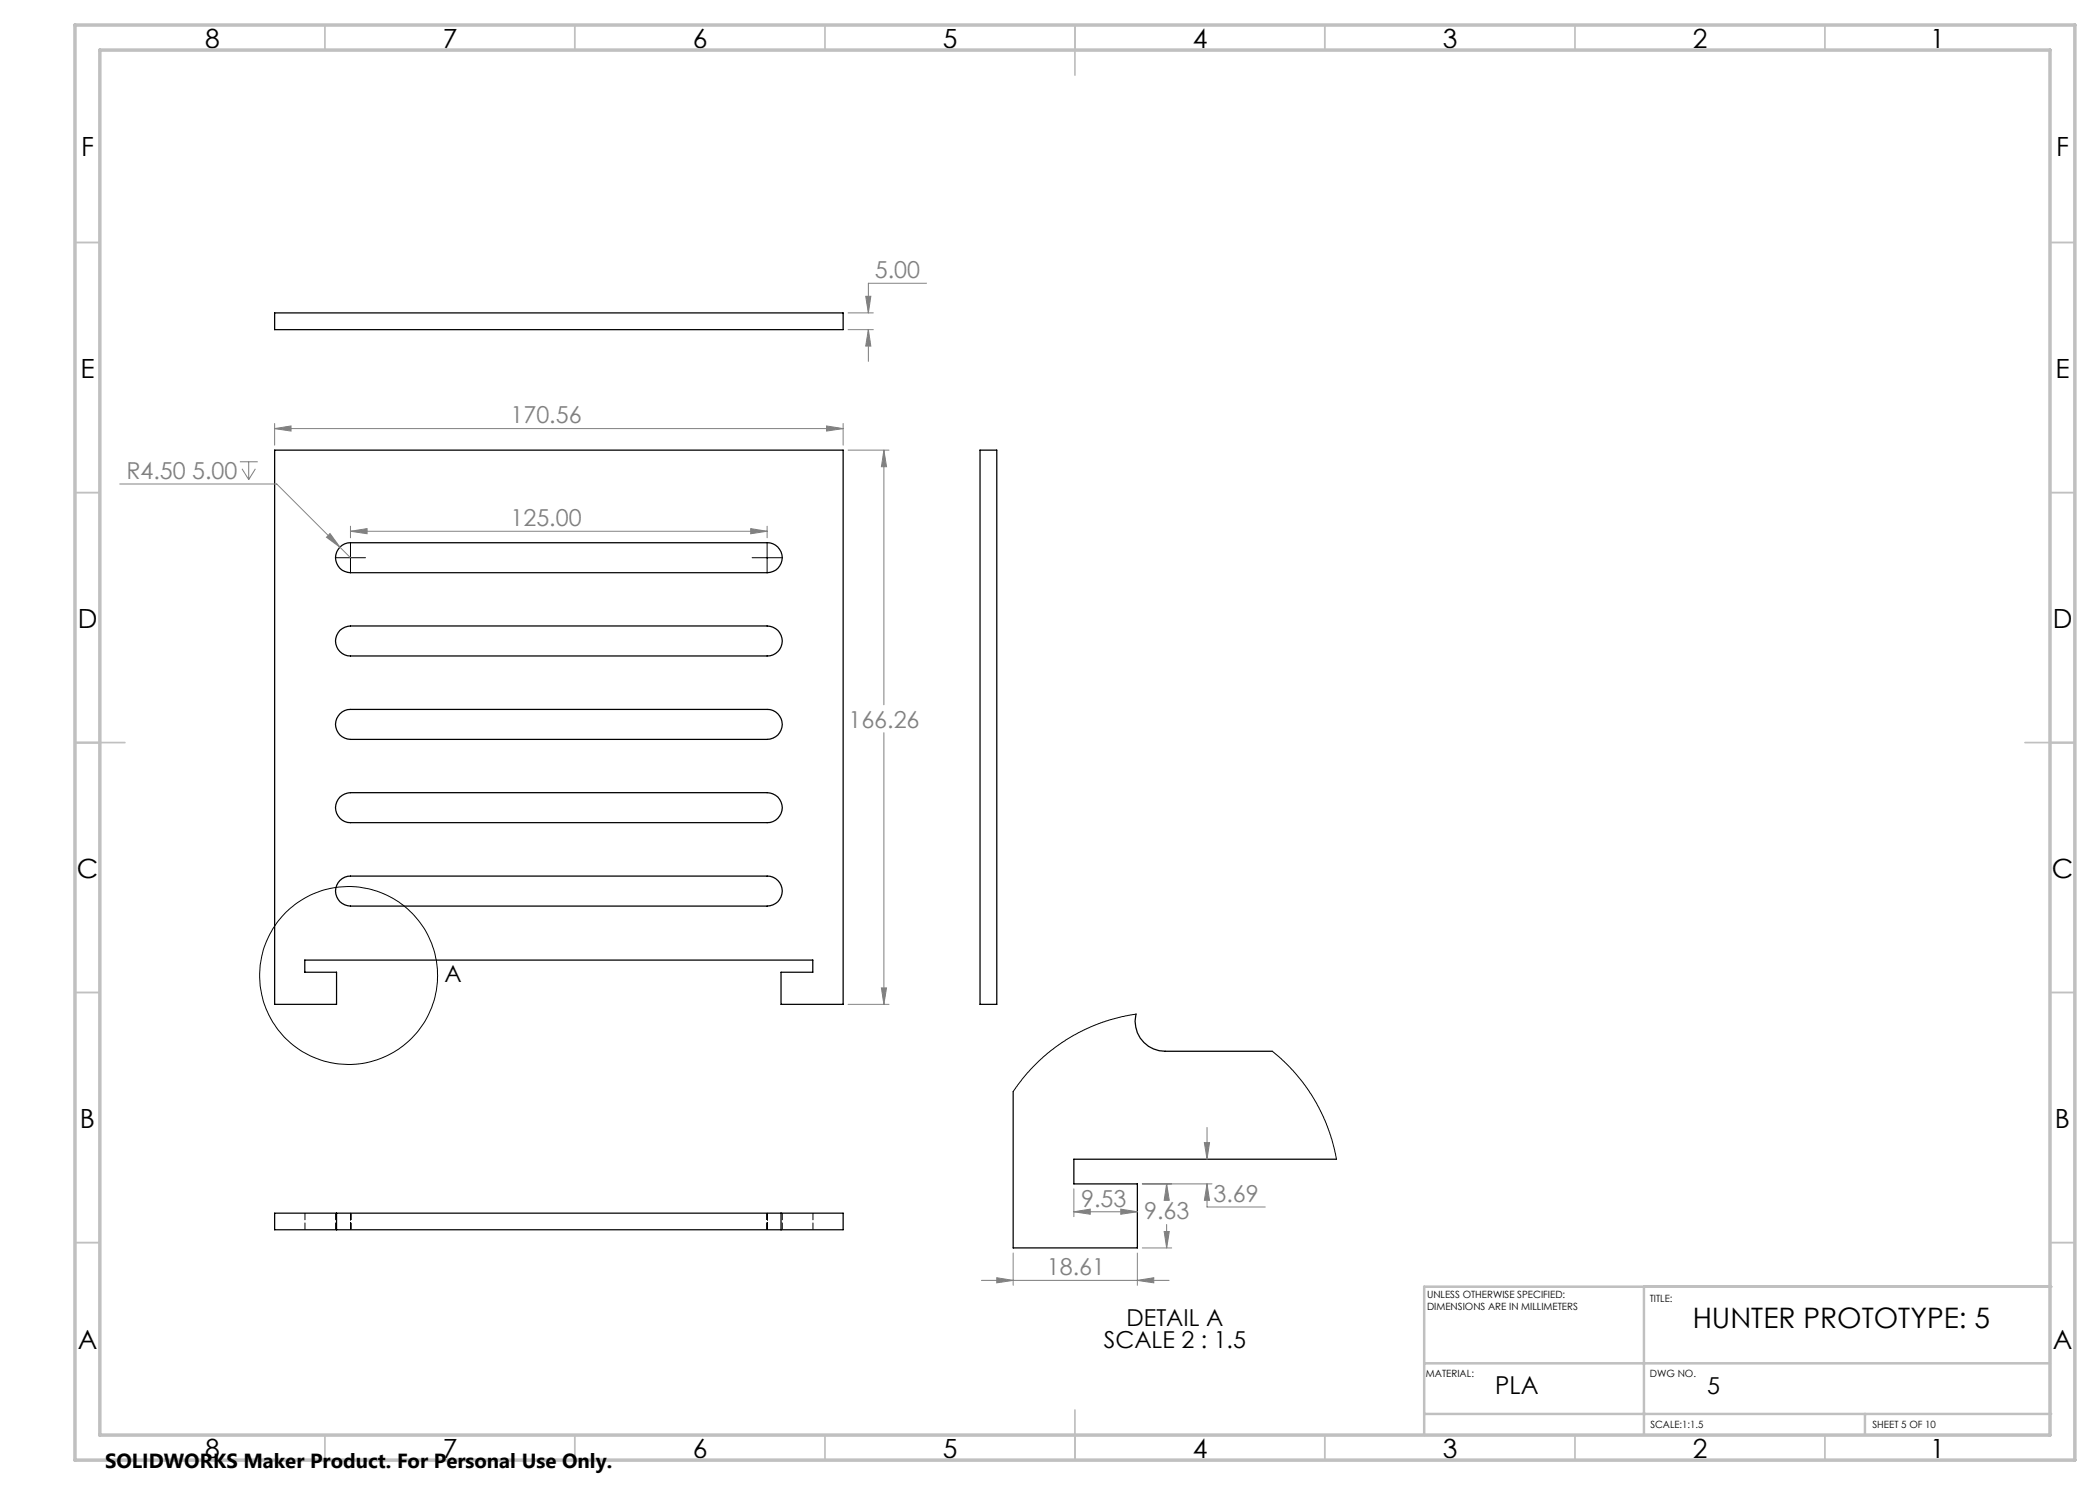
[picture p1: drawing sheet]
<svg xmlns="http://www.w3.org/2000/svg" width="420mm" height="297mm" viewBox="0 0 420 297" stroke-linecap="round" stroke-linejoin="round" font-family="sans-serif">
<g fill="none" stroke="#000" stroke-width=".25">
<path d="M54.9 62.6h113.7v3.3h-113.7zM54.9 90h113.7v110.9h-12.4v-6.5h6.4v-2.4h-101.6v2.4h6.3v6.5h-12.4zM196 90h3.4v110.9h-3.4zM68 109.4a2.87 2.87 0 0 1 2.1-.9h83.3a3 3 0 0 1 3.1 3 3 3 0 0 1-3.1 3h-83.3a3 3 0 0 1-2.8-1.8 3 3 0 0 1 .7-3.3zM68 126.1a3.3 3.3 0 0 1 2.1-.9h83.3a3 3 0 0 1 3.1 3 3 3 0 0 1-3.1 3h-83.3a3 3 0 0 1-2.8-1.9 3 3 0 0 1 .7-3.2zM68 159.4a3.3 3.3 0 0 1 2.1-.9h83.3a3 3 0 0 1 3.1 3 3 3 0 0 1-3.1 3h-83.3a3 3 0 0 1-2.8-1.8 3 3 0 0 1 .7-3.3zM68 142.8a2.87 2.87 0 0 1 2.1-.9h83.3a3 3 0 0 1 3.1 3 3 3 0 0 1-3.1 3h-83.3a3 3 0 0 1-2.8-1.9 3 3 0 0 1 .7-3.2zM68 176.1a2.87 2.87 0 0 1 2.1-.9h83.3a3 3 0 0 1 3.1 3 3 3 0 0 1-3.1 3h-83.3a3 3 0 0 1-2.8-1.8 3 3 0 0 1 .7-3.3zM202.6 218.3v31.3h24.9v-12.8h-12.7v-5h52.5M227.2 202.8a6 6 0 0 0 5.8 7.5h21.5M54.9 242.6h113.7v3.4h-113.7zM67.3 242.6v3.4"/>
<path d="M156.2 242.6v3.4"/>
</g>
<path d="M61 242.6v3.3M67.1 242.6v3.3M70.1 242.6v3.3M153.5 242.6v3.3M156.5 245.9v-3.3M162.6 242.6v3.3" fill="none" stroke="#000" stroke-width=".2" stroke-dasharray="1.3 .6" stroke-dashoffset="-.1"/>
<g fill="none" stroke="#000" stroke-width=".2">
<path d="M67.1 111.5h6M70.1 108.5v6M150.4 111.5h6.1M153.4 108.5v6M227.2 202.8l-3 .6-4.5 1.3-3 1.3-3.5 2-3 2.1-2.3 2-2.4 2.5-2.9 3.7M254.5 210.3l1.7 1.4 2.4 2.4 2.5 3 1.8 2.8 1.4 2.7 1.2 2.8 .8 2.4 1 4"/>
<circle cx="69.7" cy="195.1" r="17.8"/>
</g>
<g fill="none" stroke="#808080" stroke-width=".2">
<path d="M173.1 59.3h1.1l-.5 3.3zM185.3 56.7h-11.6v5.9M169.6 65.9h5.1M169.6 62.6h5.1M173.7 65.9l.5 3.3h-1.1zM173.7 65.9v6.4M24 96.8h31.4l12.6 12.6M48 92.4h3.5M48.4 93.8l1.3 2.1M49.7 92.4v3.5M51.1 93.8l-1.4 2.1M54.9 85.7l3.3-.5v1z"/>
<path d="M54.9 84.7v4.3M54.9 85.7h113.7M165.3 85.2l3.3 .5-3.3 .5zM168.6 84.7v4.3M169.6 90h8.2M176.8 90l.5 3.3h-1zM176.8 90v51M66 106.7l2 2.7-2.7-1.9zM68 109.4l2.1 2.1M70.1 106.3l3.3-.6v1zM70.1 105.2v2.4M70.1 106.3h83.3"/>
<path d="M150.1 105.7l3.3 .6-3.3 .4zM153.4 105.2v2.4M176.8 146.5v54.4M176.3 197.6h1l-.5 3.3zM169.6 200.9h8.2M214.8 237.8v5.5M228.5 236.8h13.9M233.3 236.8l.6 3.3h-1.1zM233.3 236.8v2.6M240.9 228.5h1l-.5 3.3zM241.4 236.8l.5 3.3h-1zM241.4 236.8v4.6h11.6"/>
<path d="M241.4 225.5v6.3M196.3 256.1h37.5M199.4 255.5l3.2 .6-3.2 .5zM202.6 250.6v6.5M214.8 242.4l3.3-.6v1zM214.8 242.4h12.7M224.2 241.8l3.3 .6-3.3 .4zM227.5 256.1l3.3-.6v1.1zM227.5 250.6v6.5M228.5 249.6h5.9M232.8 246.3h1.1l-.6 3.3zM233.3 244.9v4.7"/>
</g>
<g fill="none" stroke="#c0c0c0" stroke-width=".35">
<path d="M65 5v5M115 5v5M165 5v5M215 5v10M265 5v5M315 5v5M365 5v5M15 48.5h5M410 48.5h5M15 98.5h5M410 98.5h5M15 148.5h10"/>
<path d="M405 148.5h10M15 198.5h5M410 198.5h5M15 248.5h5M410 248.5h5M65 287v5M115 287v5M165 287v5M215 282v10M265 287v5M315 287v5M365 287v5"/>
</g>
<path d="M328.8 257.3v29.7M410.2 257.3h-125.4v29.7M284.8 272.7h125.2M284.8 282.8h125.4M373 282.8v4.2" fill="none" stroke="#c0c0c0" stroke-width=".5"/>
<path d="M15 5h400v287h-400zM20 10h390v277h-390z" fill="none" stroke="#c0c0c0" stroke-width=".7"/>
<path d="M165.3 85.2l3.3 .5-3.3 .5zM54.9 85.7l3.3-.5v1zM176.3 197.6h1l-.5 3.3zM176.8 90l.5 3.3h-1zM66 106.7l-.7 .8 2.7 1.9zM70.1 106.3l3.3-.6v1zM150.1 105.7l3.3 .6-3.3 .4zM173.7 65.9l.5 3.3h-1.1zM173.1 59.3h1.1l-.5 3.3zM199.4 255.5l3.2 .6-3.2 .5zM227.5 256.1l3.3-.6v1.1zM224.2 241.8l3.3 .6-3.3 .4zM214.8 242.4l3.3-.6v1zM241.4 236.8l.5 3.3h-1zM240.9 228.5h1l-.5 3.3zM232.8 246.3h1.1l-.6 3.3zM233.3 236.8l.6 3.3h-1.1z" fill="#808080"/>
<text font-size="5.6" x="338.5" y="265.5">HUNTER PROTOTYPE: 5</text>
<g font-size="5.3">
<text x="41" y="9.5">8</text>
<text x="88.5" y="9.5">7</text>
<text x="138.5" y="9.5">6</text>
<text x="188.5" y="9.5">5</text>
<text x="238.5" y="9.5">4</text>
<text x="288.5" y="9.5">3</text>
<text x="338.5" y="9.5">2</text>
<text x="386" y="9.5">1</text>
<text x="16.2" y="31.3">F</text>
<text x="411.2" y="31.3">F</text>
<text x="16.1" y="75.5">E</text>
<text x="411.1" y="75.5">E</text>
<text x="15.5" y="125.5">D</text>
<text x="410.5" y="125.5">D</text>
<text x="15.4" y="175.5">C</text>
<text x="410.4" y="175.5">C</text>
<text x="16" y="225.5">B</text>
<text x="411" y="225.5">B</text>
<text x="15.5" y="269.8">A</text>
<text x="410.5" y="269.8">A</text>
<text x="41" y="291.5">8</text>
<text x="88.5" y="291.5">7</text>
<text x="138.5" y="291.5">6</text>
<text x="188.5" y="291.5">5</text>
<text x="238.5" y="291.5">4</text>
<text x="288.5" y="291.5">3</text>
<text x="338.5" y="291.5">2</text>
<text x="386" y="291.5">1</text>
</g>
<text font-size="4.9" x="299.1" y="278.8">PLA</text>
<g font-size="4.7" fill="#808080">
<text x="175" y="55.6">5.00</text>
<text x="102.1" y="84.7">170.56</text>
<text x="25.3" y="95.7">R4.50 5.00</text>
<text x="102.1" y="105.2">125.00</text>
<text x="169.7" y="145.5">166.26</text>
<text x="216.3" y="241.3">9.53</text>
<text x="228.8" y="243.9">9.63</text>
<text x="242.7" y="240.4">3.69</text>
<text x="209.4" y="255">18.61</text>
</g>
<g font-size="4.7">
<text x="88.9" y="196.4">A</text>
<text x="220.8" y="269.7">SCALE 2 : 1.5</text>
<text x="225.3" y="265.1">DETAIL A</text>
<text x="341.4" y="278.8">5</text>
</g>
<text font-size="4.1" x="21" y="293.7">SOLIDWORKS Maker Product. For Personal Use Only.</text>
<g font-size="2">
<text x="285.4" y="259.6">UNLESS OTHERWISE SPECIFIED:</text>
<text x="285.4" y="262.1">DIMENSIONS ARE IN MILLIMETERS</text>
<text x="330" y="260.3">TITLE:</text>
<text x="285.2" y="275.4">MATERIAL:</text>
<text x="330" y="275.4">DWG NO.</text>
<text x="330.1" y="285.6">SCALE:1:1.5</text>
<text x="374.5" y="285.6">SHEET 5 OF 10</text>
</g>
</svg>
